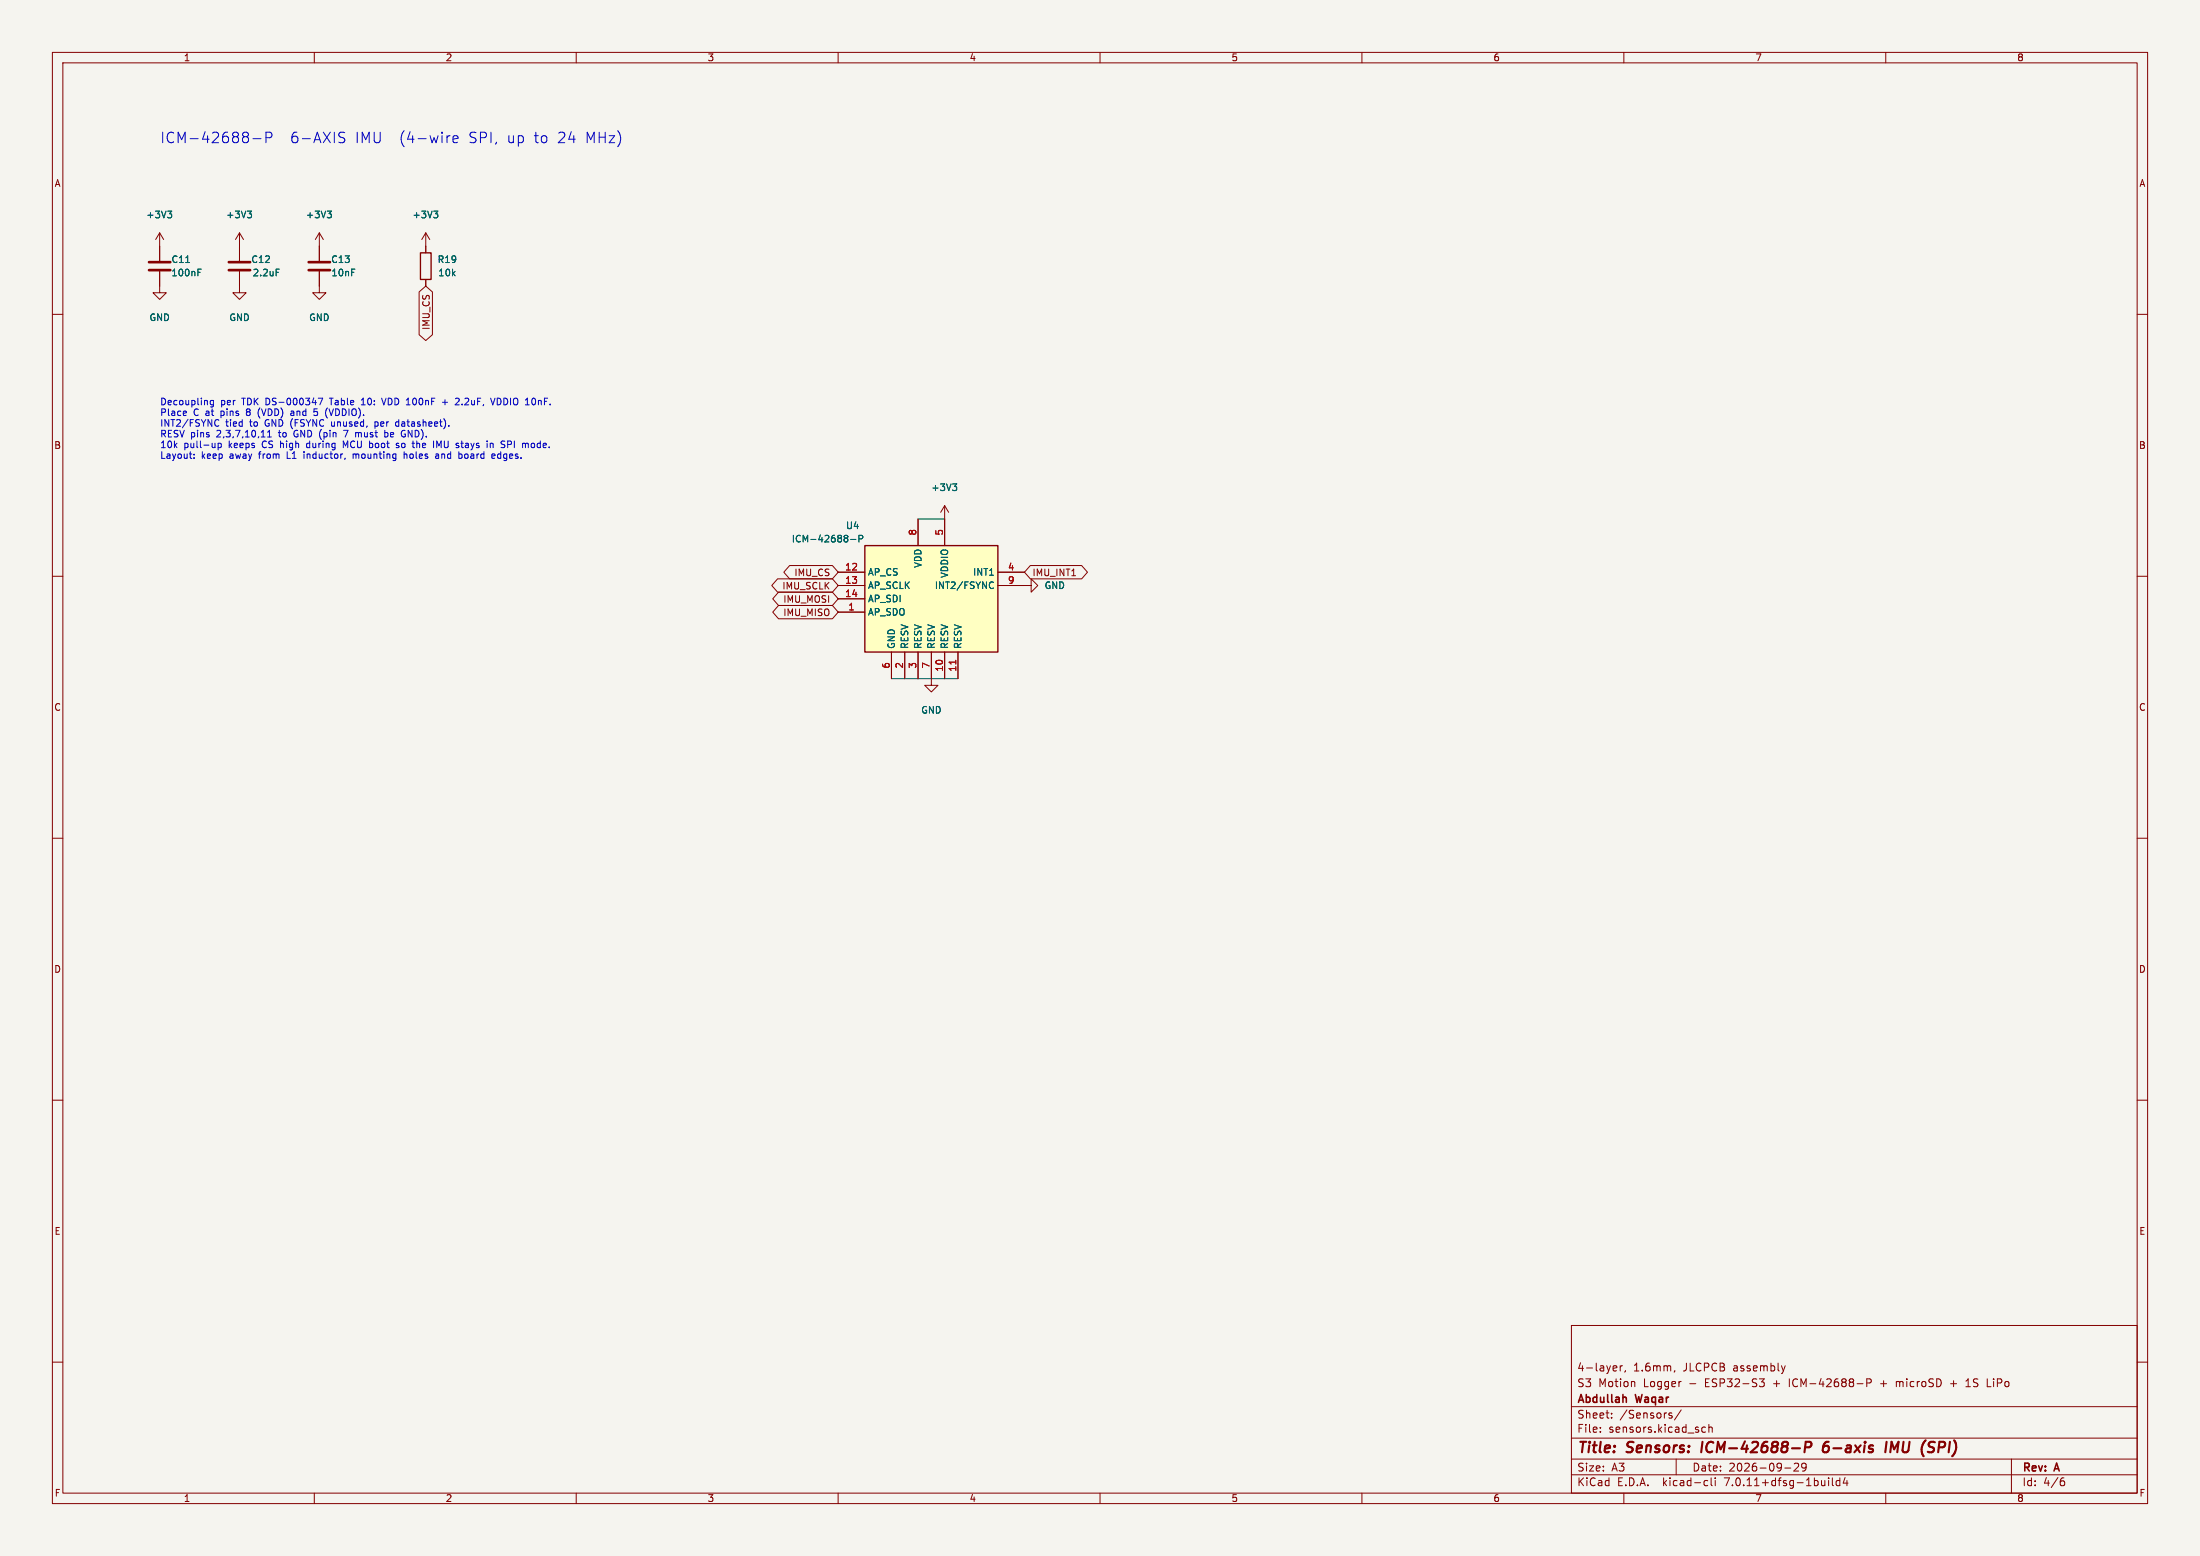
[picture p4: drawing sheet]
(kicad_sch (version 20230121) (generator eeschema)
(paper "A3")
(title_block (title "Sensors: ICM-42688-P 6-axis IMU (SPI)") (date "2026-09-29") (rev "A") (company "Abdullah Waqar") (comment 1 "S3 Motion Logger - ESP32-S3 + ICM-42688-P + microSD + 1S LiPo") (comment 2 "4-layer, 1.6mm, JLCPCB assembly"))
(lib_symbols
(symbol "Device:C" (pin_numbers hide) (pin_names (offset 0.254)) (in_bom yes) (on_board yes) (property "Reference" "C" (at 0.635 2.54 0) (effects (font (size 1.27 1.27)) (justify left))) (property "Value" "C" (at 0.635 -2.54 0) (effects (font (size 1.27 1.27)) (justify left))) (property "Footprint" "" (at 0.9652 -3.81 0) (effects (font (size 1.27 1.27)) hide)) (property "Datasheet" "~" (at 0 0 0) (effects (font (size 1.27 1.27)) hide)) (property "ki_keywords" "cap capacitor" (at 0 0 0) (effects (font (size 1.27 1.27)) hide)) (property "ki_description" "Unpolarized capacitor" (at 0 0 0) (effects (font (size 1.27 1.27)) hide)) (property "ki_fp_filters" "C_*" (at 0 0 0) (effects (font (size 1.27 1.27)) hide)) (symbol "C_0_1" (polyline (pts (xy -2.032 -0.762) (xy 2.032 -0.762)) (stroke (width 0.508) (type default)) (fill (type none))) (polyline (pts (xy -2.032 0.762) (xy 2.032 0.762)) (stroke (width 0.508) (type default)) (fill (type none)))) (symbol "C_1_1" (pin passive line (at 0 3.81 270) (length 2.794) (name "~" (effects (font (size 1.27 1.27)))) (number "1" (effects (font (size 1.27 1.27))))) (pin passive line (at 0 -3.81 90) (length 2.794) (name "~" (effects (font (size 1.27 1.27)))) (number "2" (effects (font (size 1.27 1.27)))))))
(symbol "Device:R" (pin_numbers hide) (pin_names (offset 0)) (in_bom yes) (on_board yes) (property "Reference" "R" (at 2.032 0 90) (effects (font (size 1.27 1.27)))) (property "Value" "R" (at 0 0 90) (effects (font (size 1.27 1.27)))) (property "Footprint" "" (at -1.778 0 90) (effects (font (size 1.27 1.27)) hide)) (property "Datasheet" "~" (at 0 0 0) (effects (font (size 1.27 1.27)) hide)) (property "ki_keywords" "R res resistor" (at 0 0 0) (effects (font (size 1.27 1.27)) hide)) (property "ki_description" "Resistor" (at 0 0 0) (effects (font (size 1.27 1.27)) hide)) (property "ki_fp_filters" "R_*" (at 0 0 0) (effects (font (size 1.27 1.27)) hide)) (symbol "R_0_1" (rectangle (start -1.016 -2.54) (end 1.016 2.54) (stroke (width 0.254) (type default)) (fill (type none)))) (symbol "R_1_1" (pin passive line (at 0 3.81 270) (length 1.27) (name "~" (effects (font (size 1.27 1.27)))) (number "1" (effects (font (size 1.27 1.27))))) (pin passive line (at 0 -3.81 90) (length 1.27) (name "~" (effects (font (size 1.27 1.27)))) (number "2" (effects (font (size 1.27 1.27)))))))
(symbol "motion_logger:ICM-42688-P" (in_bom yes) (on_board yes) (property "Reference" "U" (at -12.7 11.43 0) (effects (font (size 1.27 1.27)))) (property "Value" "ICM-42688-P" (at -12.7 -11.43 0) (effects (font (size 1.27 1.27)))) (property "Footprint" "" (at 0 0 0) (effects (font (size 1.27 1.27)) hide)) (property "Datasheet" "https://invensense.tdk.com/wp-content/uploads/2020/04/ds-000347_icm-42688-p-datasheet.pdf" (at 0 0 0) (effects (font (size 1.27 1.27)) hide)) (property "ki_description" "6-axis IMU (gyro + accel), SPI/I2C/I3C, LGA-14 2.5x3mm" (at 0 0 0) (effects (font (size 1.27 1.27)) hide)) (symbol "ICM-42688-P_0_1" (rectangle (start -12.7 10.16) (end 12.7 -10.16) (stroke (width 0.254) (type default)) (fill (type background)))) (symbol "ICM-42688-P_1_1" (pin input line (at -17.78 5.08 0) (length 5.08) (name "AP_CS" (effects (font (size 1.27 1.27)))) (number "12" (effects (font (size 1.27 1.27))))) (pin input line (at -17.78 2.54 0) (length 5.08) (name "AP_SCLK" (effects (font (size 1.27 1.27)))) (number "13" (effects (font (size 1.27 1.27))))) (pin bidirectional line (at -17.78 0 0) (length 5.08) (name "AP_SDI" (effects (font (size 1.27 1.27)))) (number "14" (effects (font (size 1.27 1.27))))) (pin output line (at -17.78 -2.54 0) (length 5.08) (name "AP_SDO" (effects (font (size 1.27 1.27)))) (number "1" (effects (font (size 1.27 1.27))))) (pin output line (at 17.78 5.08 180) (length 5.08) (name "INT1" (effects (font (size 1.27 1.27)))) (number "4" (effects (font (size 1.27 1.27))))) (pin bidirectional line (at 17.78 2.54 180) (length 5.08) (name "INT2/FSYNC" (effects (font (size 1.27 1.27)))) (number "9" (effects (font (size 1.27 1.27))))) (pin power_in line (at -2.54 15.24 270) (length 5.08) (name "VDD" (effects (font (size 1.27 1.27)))) (number "8" (effects (font (size 1.27 1.27))))) (pin power_in line (at 2.54 15.24 270) (length 5.08) (name "VDDIO" (effects (font (size 1.27 1.27)))) (number "5" (effects (font (size 1.27 1.27))))) (pin power_in line (at -7.62 -15.24 90) (length 5.08) (name "GND" (effects (font (size 1.27 1.27)))) (number "6" (effects (font (size 1.27 1.27))))) (pin passive line (at -5.08 -15.24 90) (length 5.08) (name "RESV" (effects (font (size 1.27 1.27)))) (number "2" (effects (font (size 1.27 1.27))))) (pin passive line (at -2.54 -15.24 90) (length 5.08) (name "RESV" (effects (font (size 1.27 1.27)))) (number "3" (effects (font (size 1.27 1.27))))) (pin passive line (at 0 -15.24 90) (length 5.08) (name "RESV" (effects (font (size 1.27 1.27)))) (number "7" (effects (font (size 1.27 1.27))))) (pin passive line (at 2.54 -15.24 90) (length 5.08) (name "RESV" (effects (font (size 1.27 1.27)))) (number "10" (effects (font (size 1.27 1.27))))) (pin passive line (at 5.08 -15.24 90) (length 5.08) (name "RESV" (effects (font (size 1.27 1.27)))) (number "11" (effects (font (size 1.27 1.27)))))))
(symbol "power:+3V3" (power) (pin_names (offset 0)) (in_bom yes) (on_board yes) (property "Reference" "#PWR" (at 0 -3.81 0) (effects (font (size 1.27 1.27)) hide)) (property "Value" "+3V3" (at 0 3.556 0) (effects (font (size 1.27 1.27)))) (property "Footprint" "" (at 0 0 0) (effects (font (size 1.27 1.27)) hide)) (property "Datasheet" "" (at 0 0 0) (effects (font (size 1.27 1.27)) hide)) (property "ki_keywords" "global power" (at 0 0 0) (effects (font (size 1.27 1.27)) hide)) (property "ki_description" "Power symbol creates a global label with name \"+3V3\"" (at 0 0 0) (effects (font (size 1.27 1.27)) hide)) (symbol "+3V3_0_1" (polyline (pts (xy -0.762 1.27) (xy 0 2.54)) (stroke (width 0) (type default)) (fill (type none))) (polyline (pts (xy 0 0) (xy 0 2.54)) (stroke (width 0) (type default)) (fill (type none))) (polyline (pts (xy 0 2.54) (xy 0.762 1.27)) (stroke (width 0) (type default)) (fill (type none)))) (symbol "+3V3_1_1" (pin power_in line (at 0 0 90) (length 0) hide (name "+3V3" (effects (font (size 1.27 1.27)))) (number "1" (effects (font (size 1.27 1.27)))))))
(symbol "power:GND" (power) (pin_names (offset 0)) (in_bom yes) (on_board yes) (property "Reference" "#PWR" (at 0 -6.35 0) (effects (font (size 1.27 1.27)) hide)) (property "Value" "GND" (at 0 -3.81 0) (effects (font (size 1.27 1.27)))) (property "Footprint" "" (at 0 0 0) (effects (font (size 1.27 1.27)) hide)) (property "Datasheet" "" (at 0 0 0) (effects (font (size 1.27 1.27)) hide)) (property "ki_keywords" "global power" (at 0 0 0) (effects (font (size 1.27 1.27)) hide)) (property "ki_description" "Power symbol creates a global label with name \"GND\" , ground" (at 0 0 0) (effects (font (size 1.27 1.27)) hide)) (symbol "GND_0_1" (polyline (pts (xy 0 0) (xy 0 -1.27) (xy 1.27 -1.27) (xy 0 -2.54) (xy -1.27 -1.27) (xy 0 -1.27)) (stroke (width 0) (type default)) (fill (type none)))) (symbol "GND_1_1" (pin power_in line (at 0 0 270) (length 0) hide (name "GND" (effects (font (size 1.27 1.27)))) (number "1" (effects (font (size 1.27 1.27))))))))
(symbol (lib_id "motion_logger:ICM-42688-P") (at 177.8 114.3 0) (unit 1) (in_bom yes) (on_board yes) (dnp no)
 (property "Reference" "U4" (at 162.78 100.33 0) (effects (font (size 1.27 1.27))))
 (property "Value" "ICM-42688-P" (at 158.055 102.87 0) (effects (font (size 1.27 1.27))))
 (property "Footprint" "Package_LGA:LGA-14_3x2.5mm_P0.5mm_LayoutBorder3x4y" (at 177.8 114.3 0) (effects (font (size 1.27 1.27)) hide))
 (property "Datasheet" "" (at 177.8 114.3 0) (effects (font (size 1.27 1.27)) hide))
 (property "MPN" "ICM-42688-P" (at 177.8 114.3 0) (effects (font (size 1.27 1.27)) hide))
 (property "Note" "Verify pad 1 orientation vs TDK DS-000347 before layout" (at 177.8 114.3 0) (effects (font (size 1.27 1.27)) hide))
 (pin "1")
 (pin "10")
 (pin "11")
 (pin "12")
 (pin "13")
 (pin "14")
 (pin "2")
 (pin "3")
 (pin "4")
 (pin "5")
 (pin "6")
 (pin "7")
 (pin "8")
 (pin "9"))
(wire (pts (xy 170.18 129.54) (xy 172.72 129.54)) (stroke (width 0) (type default)))
(wire (pts (xy 172.72 129.54) (xy 175.26 129.54)) (stroke (width 0) (type default)))
(wire (pts (xy 175.26 129.54) (xy 177.8 129.54)) (stroke (width 0) (type default)))
(wire (pts (xy 177.8 129.54) (xy 180.34 129.54)) (stroke (width 0) (type default)))
(wire (pts (xy 180.34 129.54) (xy 182.88 129.54)) (stroke (width 0) (type default)))
(symbol (lib_id "power:GND") (at 177.8 129.54 0) (unit 1) (in_bom no) (on_board no) (dnp no)
 (property "Reference" "#PWR053" (at 177.8 129.54 0) (effects (font (size 1.27 1.27)) hide))
 (property "Value" "GND" (at 177.8 135.54 0) (effects (font (size 1.27 1.27))))
 (property "Footprint" "" (at 177.8 129.54 0) (effects (font (size 1.27 1.27)) hide))
 (property "Datasheet" "" (at 177.8 129.54 0) (effects (font (size 1.27 1.27)) hide))
 (pin "1"))
(wire (pts (xy 175.26 99.06) (xy 180.34 99.06)) (stroke (width 0) (type default)))
(symbol (lib_id "power:+3V3") (at 180.34 99.06 0) (unit 1) (in_bom no) (on_board no) (dnp no)
 (property "Reference" "#PWR054" (at 180.34 99.06 0) (effects (font (size 1.27 1.27)) hide))
 (property "Value" "+3V3" (at 180.34 93.06 0) (effects (font (size 1.27 1.27))))
 (property "Footprint" "" (at 180.34 99.06 0) (effects (font (size 1.27 1.27)) hide))
 (property "Datasheet" "" (at 180.34 99.06 0) (effects (font (size 1.27 1.27)) hide))
 (pin "1"))
(global_label "IMU_CS" (shape bidirectional) (at 160.02 109.22 180) (fields_autoplaced) (effects (font (size 1.27 1.27)) (justify right)) (property "Intersheetrefs" "${INTERSHEET_REFS}" (at 160.02 109.22 0) (effects (font (size 1.27 1.27)) hide)))
(global_label "IMU_SCLK" (shape bidirectional) (at 160.02 111.76 180) (fields_autoplaced) (effects (font (size 1.27 1.27)) (justify right)) (property "Intersheetrefs" "${INTERSHEET_REFS}" (at 160.02 111.76 0) (effects (font (size 1.27 1.27)) hide)))
(global_label "IMU_MOSI" (shape bidirectional) (at 160.02 114.3 180) (fields_autoplaced) (effects (font (size 1.27 1.27)) (justify right)) (property "Intersheetrefs" "${INTERSHEET_REFS}" (at 160.02 114.3 0) (effects (font (size 1.27 1.27)) hide)))
(global_label "IMU_MISO" (shape bidirectional) (at 160.02 116.84 180) (fields_autoplaced) (effects (font (size 1.27 1.27)) (justify right)) (property "Intersheetrefs" "${INTERSHEET_REFS}" (at 160.02 116.84 0) (effects (font (size 1.27 1.27)) hide)))
(global_label "IMU_INT1" (shape bidirectional) (at 195.58 109.22 0) (fields_autoplaced) (effects (font (size 1.27 1.27)) (justify left)) (property "Intersheetrefs" "${INTERSHEET_REFS}" (at 195.58 109.22 0) (effects (font (size 1.27 1.27)) hide)))
(symbol (lib_id "power:GND") (at 195.58 111.76 90) (unit 1) (in_bom no) (on_board no) (dnp no)
 (property "Reference" "#PWR055" (at 195.58 111.76 90) (effects (font (size 1.27 1.27)) hide))
 (property "Value" "GND" (at 201.355 111.76 90) (effects (font (size 1.27 1.27))))
 (property "Footprint" "" (at 195.58 111.76 90) (effects (font (size 1.27 1.27)) hide))
 (property "Datasheet" "" (at 195.58 111.76 90) (effects (font (size 1.27 1.27)) hide))
 (pin "1"))
(symbol (lib_id "Device:C") (at 30.48 50.8 0) (unit 1) (in_bom yes) (on_board yes) (dnp no)
 (property "Reference" "C11" (at 34.595 49.53 0) (effects (font (size 1.27 1.27))))
 (property "Value" "100nF" (at 35.645 52.07 0) (effects (font (size 1.27 1.27))))
 (property "Footprint" "Capacitor_SMD:C_0402_1005Metric" (at 30.48 50.8 0) (effects (font (size 1.27 1.27)) hide))
 (property "Datasheet" "" (at 30.48 50.8 0) (effects (font (size 1.27 1.27)) hide))
 (pin "1")
 (pin "2"))
(symbol (lib_id "power:+3V3") (at 30.48 46.99 0) (unit 1) (in_bom no) (on_board no) (dnp no)
 (property "Reference" "#PWR056" (at 30.48 46.99 0) (effects (font (size 1.27 1.27)) hide))
 (property "Value" "+3V3" (at 30.48 40.99 0) (effects (font (size 1.27 1.27))))
 (property "Footprint" "" (at 30.48 46.99 0) (effects (font (size 1.27 1.27)) hide))
 (property "Datasheet" "" (at 30.48 46.99 0) (effects (font (size 1.27 1.27)) hide))
 (pin "1"))
(symbol (lib_id "power:GND") (at 30.48 54.61 0) (unit 1) (in_bom no) (on_board no) (dnp no)
 (property "Reference" "#PWR057" (at 30.48 54.61 0) (effects (font (size 1.27 1.27)) hide))
 (property "Value" "GND" (at 30.48 60.61 0) (effects (font (size 1.27 1.27))))
 (property "Footprint" "" (at 30.48 54.61 0) (effects (font (size 1.27 1.27)) hide))
 (property "Datasheet" "" (at 30.48 54.61 0) (effects (font (size 1.27 1.27)) hide))
 (pin "1"))
(symbol (lib_id "Device:C") (at 45.72 50.8 0) (unit 1) (in_bom yes) (on_board yes) (dnp no)
 (property "Reference" "C12" (at 49.835 49.53 0) (effects (font (size 1.27 1.27))))
 (property "Value" "2.2uF" (at 50.885 52.07 0) (effects (font (size 1.27 1.27))))
 (property "Footprint" "Capacitor_SMD:C_0402_1005Metric" (at 45.72 50.8 0) (effects (font (size 1.27 1.27)) hide))
 (property "Datasheet" "" (at 45.72 50.8 0) (effects (font (size 1.27 1.27)) hide))
 (pin "1")
 (pin "2"))
(symbol (lib_id "power:+3V3") (at 45.72 46.99 0) (unit 1) (in_bom no) (on_board no) (dnp no)
 (property "Reference" "#PWR058" (at 45.72 46.99 0) (effects (font (size 1.27 1.27)) hide))
 (property "Value" "+3V3" (at 45.72 40.99 0) (effects (font (size 1.27 1.27))))
 (property "Footprint" "" (at 45.72 46.99 0) (effects (font (size 1.27 1.27)) hide))
 (property "Datasheet" "" (at 45.72 46.99 0) (effects (font (size 1.27 1.27)) hide))
 (pin "1"))
(symbol (lib_id "power:GND") (at 45.72 54.61 0) (unit 1) (in_bom no) (on_board no) (dnp no)
 (property "Reference" "#PWR059" (at 45.72 54.61 0) (effects (font (size 1.27 1.27)) hide))
 (property "Value" "GND" (at 45.72 60.61 0) (effects (font (size 1.27 1.27))))
 (property "Footprint" "" (at 45.72 54.61 0) (effects (font (size 1.27 1.27)) hide))
 (property "Datasheet" "" (at 45.72 54.61 0) (effects (font (size 1.27 1.27)) hide))
 (pin "1"))
(symbol (lib_id "Device:C") (at 60.96 50.8 0) (unit 1) (in_bom yes) (on_board yes) (dnp no)
 (property "Reference" "C13" (at 65.075 49.53 0) (effects (font (size 1.27 1.27))))
 (property "Value" "10nF" (at 65.6 52.07 0) (effects (font (size 1.27 1.27))))
 (property "Footprint" "Capacitor_SMD:C_0402_1005Metric" (at 60.96 50.8 0) (effects (font (size 1.27 1.27)) hide))
 (property "Datasheet" "" (at 60.96 50.8 0) (effects (font (size 1.27 1.27)) hide))
 (pin "1")
 (pin "2"))
(symbol (lib_id "power:+3V3") (at 60.96 46.99 0) (unit 1) (in_bom no) (on_board no) (dnp no)
 (property "Reference" "#PWR060" (at 60.96 46.99 0) (effects (font (size 1.27 1.27)) hide))
 (property "Value" "+3V3" (at 60.96 40.99 0) (effects (font (size 1.27 1.27))))
 (property "Footprint" "" (at 60.96 46.99 0) (effects (font (size 1.27 1.27)) hide))
 (property "Datasheet" "" (at 60.96 46.99 0) (effects (font (size 1.27 1.27)) hide))
 (pin "1"))
(symbol (lib_id "power:GND") (at 60.96 54.61 0) (unit 1) (in_bom no) (on_board no) (dnp no)
 (property "Reference" "#PWR061" (at 60.96 54.61 0) (effects (font (size 1.27 1.27)) hide))
 (property "Value" "GND" (at 60.96 60.61 0) (effects (font (size 1.27 1.27))))
 (property "Footprint" "" (at 60.96 54.61 0) (effects (font (size 1.27 1.27)) hide))
 (property "Datasheet" "" (at 60.96 54.61 0) (effects (font (size 1.27 1.27)) hide))
 (pin "1"))
(symbol (lib_id "Device:R") (at 81.28 50.8 0) (unit 1) (in_bom yes) (on_board yes) (dnp no)
 (property "Reference" "R19" (at 85.395 49.53 0) (effects (font (size 1.27 1.27))))
 (property "Value" "10k" (at 85.395 52.07 0) (effects (font (size 1.27 1.27))))
 (property "Footprint" "Resistor_SMD:R_0402_1005Metric" (at 81.28 50.8 0) (effects (font (size 1.27 1.27)) hide))
 (property "Datasheet" "" (at 81.28 50.8 0) (effects (font (size 1.27 1.27)) hide))
 (pin "1")
 (pin "2"))
(symbol (lib_id "power:+3V3") (at 81.28 46.99 0) (unit 1) (in_bom no) (on_board no) (dnp no)
 (property "Reference" "#PWR062" (at 81.28 46.99 0) (effects (font (size 1.27 1.27)) hide))
 (property "Value" "+3V3" (at 81.28 40.99 0) (effects (font (size 1.27 1.27))))
 (property "Footprint" "" (at 81.28 46.99 0) (effects (font (size 1.27 1.27)) hide))
 (property "Datasheet" "" (at 81.28 46.99 0) (effects (font (size 1.27 1.27)) hide))
 (pin "1"))
(global_label "IMU_CS" (shape bidirectional) (at 81.28 54.61 270) (fields_autoplaced) (effects (font (size 1.27 1.27)) (justify right)) (property "Intersheetrefs" "${INTERSHEET_REFS}" (at 81.28 54.61 0) (effects (font (size 1.27 1.27)) hide)))
(text "ICM-42688-P  6-AXIS IMU  (4-wire SPI, up to 24 MHz)" (at 30.48 25.4 0) (effects (font (size 2.0 2.0)) (justify left top)))
(text "Decoupling per TDK DS-000347 Table 10: VDD 100nF + 2.2uF, VDDIO 10nF.\nPlace C at pins 8 (VDD) and 5 (VDDIO).\nINT2/FSYNC tied to GND (FSYNC unused, per datasheet).\nRESV pins 2,3,7,10,11 to GND (pin 7 must be GND).\n10k pull-up keeps CS high during MCU boot so the IMU stays in SPI mode.\nLayout: keep away from L1 inductor, mounting holes and board edges." (at 30.48 76.2 0) (effects (font (size 1.27 1.27)) (justify left top))))
